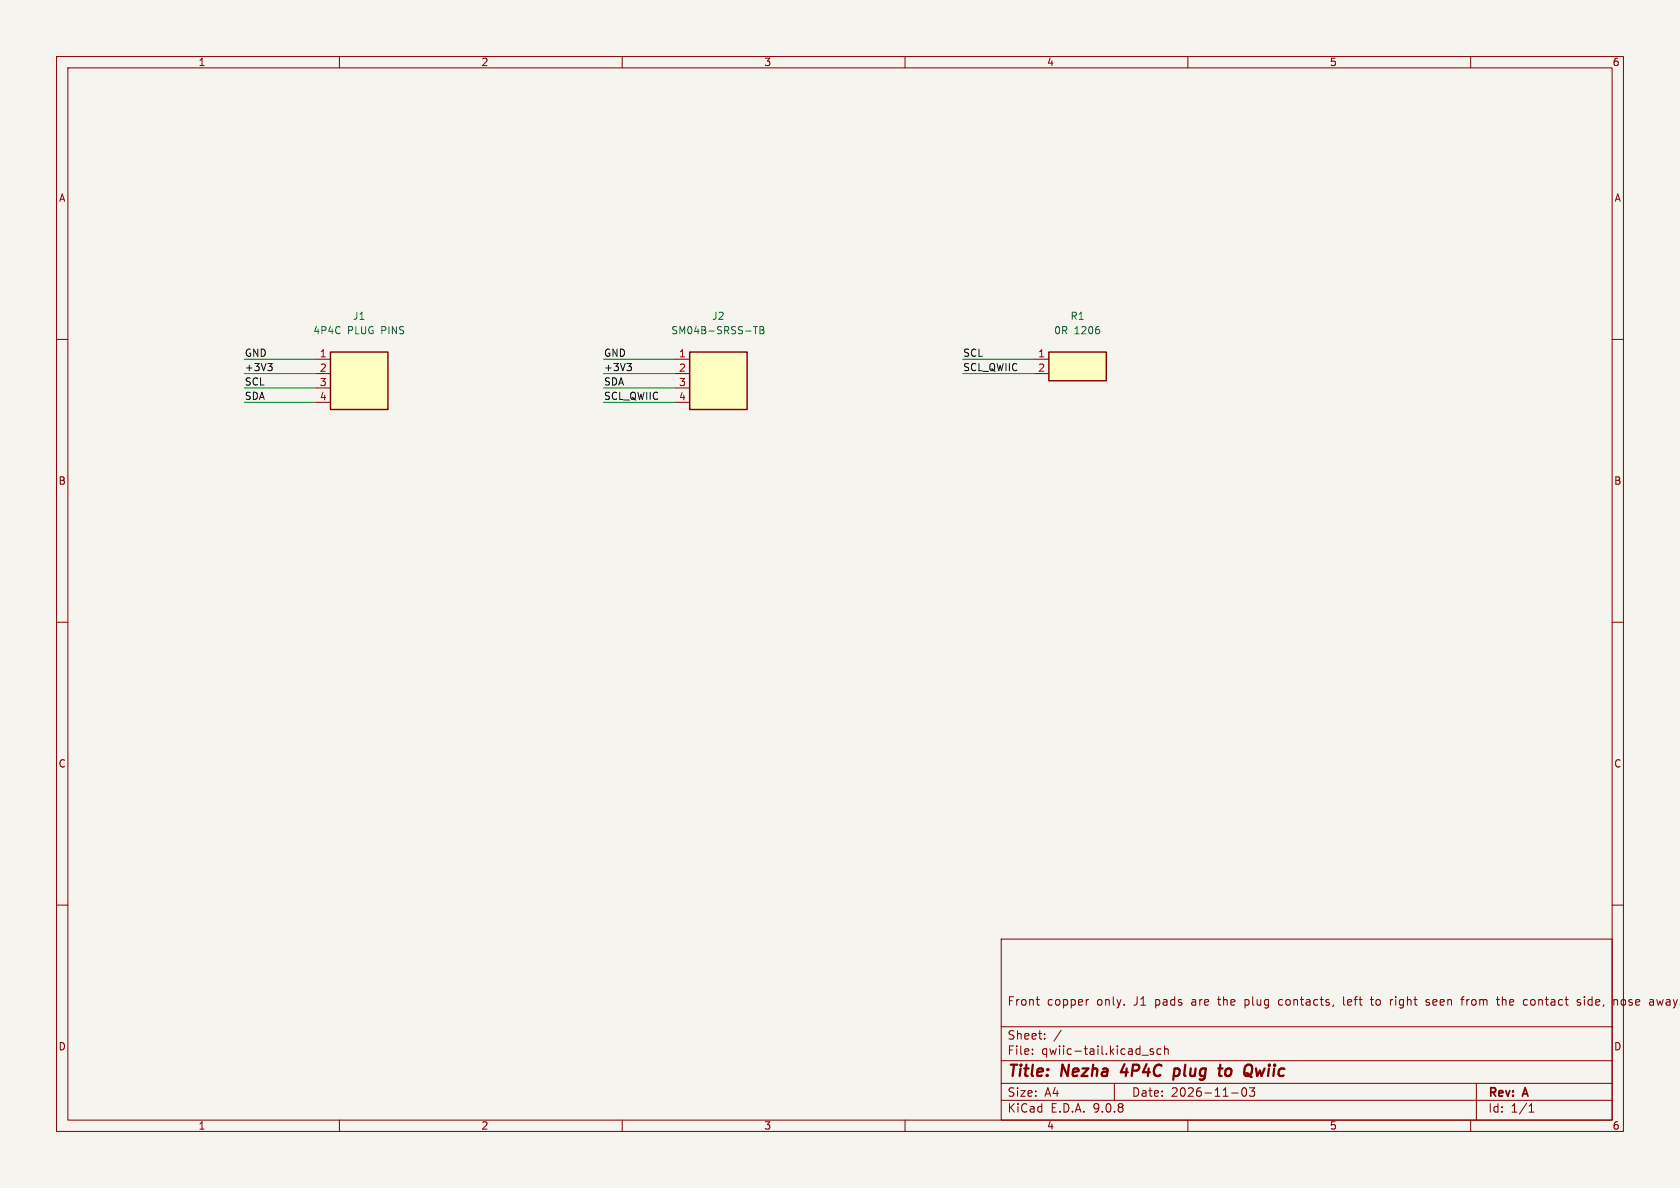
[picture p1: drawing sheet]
<svg xmlns="http://www.w3.org/2000/svg" width="297mm" height="210mm" viewBox="0 0 297 210" stroke-linecap="round" stroke-linejoin="round" font-family="sans-serif">
<path d="M0 0h297v210h-297z" fill="#f5f4ef" stroke="#f5f4ef" stroke-width=".18"/>
<g fill="none" stroke="#840000" stroke-width=".18">
<path d="M10 10h277v190h-277zM12 12h273v186h-273zM60 10v2M110 10v2M160 10v2M210 10v2M260 10v2M10 60h2M285 60h2M10 110h2M285 110h2M10 160h2"/>
<path d="M177 166h108v32h-108zM183.2 176.7h.5M183.5 177.6l.2 .1M192.5 176.7l-.3 .1M220.1 176.7v1.5M220.1 177.6l.1 .1M220.2 176.7l-.1 .1M226.3 176.7l-.3 .3v.4l.3 .3M237.5 176.2v1.3l.2 .2M242.2 176.7h.6M242.5 176.2v1.3l.3 .2M246.2 176.7l-.2 .1"/>
<path d="M252.7 176.8l-.4-.1-.2 .2 .1 .2 .5 .2v.3h-.6M258.2 176.7h.6M258.7 176.2h.1M259.3 176.7v1M259.4 176.8l-.1 .2M264.5 176.7h.6M264.8 177.6l.3 .1M265.6 176.2v1.5M265.8 176.7l-.2 .1M270.7 176.8v.8M279.4 176.8l-.4-.1-.2 .2 .1 .2 .5 .2v.3h-.6M280.1 176.2v.1"/>
<path d="M280.1 176.7v1M285 160h2M285.9 176.8l.1 .9M287.1 176.7l-.4 .1-.1 .2 .1 .6 .4 .1M292.9 176.7l.3 1 .3-.7M60 198v2M110 198v2M160 198v2M177 194.5h108M177 191.5h108M177 187.5h108M177 181.5h108"/>
<path d="M182.5 186.3v.1M182.5 185.5v.1M184.7 183.6v.1M184.7 182.8v.1M187.6 182.1l-1.3 2M197 191.5v3M201.9 186.5h1.1M203.9 185.5l-.4-.1-.2 .2 .1 .2 .5 .2v.3h-.6M205.2 185.5l-.4-.1-.3 .3v.4l.2 .2h.5M205.9 185.5l.2-.1 .4 .1v.9M205.9 184.9v1.5M210 198v2"/>
<path d="M217.7 193.2h1.2M219.7 192.4l.2-.1a.81 .81 0 0 1 .6 .6 .81 .81 0 0 1-.3 .8l-.2 .1a.81 .81 0 0 1-.3-1.4zM220.9 192.3h.9l-.5 .6 .4 .1v.7l-.2 .1h-.4l-.2-.1M260 198v2M261 191.5v6.5M270.3 196.6h.9M270.3 195.5l.4-.4v1.5"/>
</g>
<path d="M198.8 188.1l-.7 1.4h1.3M207.5 190.1l.2 .1 .6-.1M207.6 189l.2-.1 .6 .1M207.7 188.9l-.3 2M217.4 188.9a.62 .62 0 0 0-.7 .4v.7a.52 .52 0 0 0 .7 .1M222 188.9l.3 1.3 .5-.9" fill="none" stroke="#840000" stroke-width=".4"/>
<path d="M121.9 62.2h10.2v10.2h-10.2z" fill="#ffffc2"/>
<path d="M121.9 62.2h10.2v10.2h-10.2z" fill="none" stroke="#840000" stroke-width=".25"/>
<path d="M119.4 63.5h2.5M119.4 66h2.5M119.4 68.6h2.5M119.4 71.1h2.5" fill="none" stroke="#840000" stroke-width=".18"/>
<path d="M133.2 57.7h.7M133.6 57.7v1.3M134.3 57.7h.5l.2 .3-.2 .3 .2 .2 .1 .3-.3 .2h-.5zM134.3 58.3h.5" fill="none" stroke="#006464" stroke-width=".18"/>
<path d="M185.4 62.2h10.2v5.1h-10.2z" fill="#ffffc2"/>
<path d="M185.4 62.2h10.2v5.1h-10.2z" fill="none" stroke="#840000" stroke-width=".25"/>
<path d="M182.9 63.5h2.5M182.9 66h2.5" fill="none" stroke="#840000" stroke-width=".18"/>
<path d="M194.3 58.3v.6" fill="none" stroke="#006464" stroke-width=".18"/>
<path d="M58.4 62.2h10.2v10.2h-10.2z" fill="#ffffc2"/>
<path d="M58.4 62.2h10.2v10.2h-10.2z" fill="none" stroke="#840000" stroke-width=".25"/>
<path d="M55.9 63.5h2.5M55.9 66h2.5M55.9 68.6h2.5M55.9 71.1h2.5" fill="none" stroke="#840000" stroke-width=".18"/>
<path d="M47.3 64.3h.8l-.4 .4M47.9 64.7l.2 .3v.3l-.2 .2M110.8 64.3h.8l-.4 .4M111.4 64.7l.2 .3v.3l-.2 .2" fill="none" stroke="#0f0f0f" stroke-width=".18"/>
<path d="M43.2 68.6h12.7M43.2 71.1h12.7M43.2 63.5h12.7M43.2 66h12.7M106.7 68.6h12.7M106.7 71.1h12.7M106.7 63.5h12.7M106.7 66h12.7M170.2 63.5h12.7M170.2 66h12.7" fill="none" stroke="#009600" stroke-width=".18"/>
<g font-size="2.8" fill="#840000">
<text x="178" y="190.9">Title:</text>
<text x="187.7" y="190.9">Nezha</text>
<text x="199" y="190.9">4P4C</text>
<text x="209.2" y="190.9">plug</text>
<text x="218" y="190.9">to</text>
<text x="223.2" y="190.9">Qwiic</text>
</g>
<g font-size="2.1" fill="#840000">
<text x="178" y="178">Front</text>
<text x="185.1" y="178">copper</text>
<text x="194" y="178">only.</text>
<text x="200.6" y="178">J1</text>
<text x="204.5" y="178">pads</text>
<text x="211.1" y="178">are</text>
<text x="215.9" y="178">the</text>
<text x="220.7" y="178">plug</text>
<text x="226.9" y="178">contacts,</text>
<text x="238.5" y="178">left</text>
<text x="243.6" y="178">to</text>
<text x="247.1" y="178">right</text>
<text x="253.6" y="178">seen</text>
<text x="260" y="178">from</text>
<text x="266.5" y="178">the</text>
<text x="271.3" y="178">contact</text>
<text x="280.9" y="178">side,</text>
<text x="287.5" y="178">nose</text>
<text x="294" y="178">away</text>
<text x="178" y="184">Sheet:</text>
<text x="178" y="186.7">File:</text>
<text x="184.1" y="186.7">qwiic-tail.kicad_sch</text>
<text x="178" y="196.9">KiCad</text>
<text x="178" y="194.1">Size:</text>
<text x="184.7" y="194.1">A4</text>
<text x="185.7" y="196.9">E.D.A.</text>
<text x="193.3" y="196.9">9.0.8</text>
<text x="200" y="194.1">Date:</text>
<text x="207" y="194.1">2026-11-03</text>
<text x="263" y="194.3">Rev:</text>
<text x="263" y="196.9">Id:</text>
<text x="267.1" y="196.9">1/1</text>
<text x="269.4" y="194.3">A</text>
</g>
<g font-size="1.8" fill="#840000">
<text x="35" y="11.9">1</text>
<text x="85" y="11.9">2</text>
<text x="135" y="11.9">3</text>
<text x="185" y="11.9">4</text>
<text x="235" y="11.9">5</text>
<text x="285" y="11.9">6</text>
<text x="10.3" y="35.9">A</text>
<text x="285.3" y="35.9">A</text>
<text x="10.3" y="85.9">B</text>
<text x="285.3" y="85.9">B</text>
<text x="10.3" y="135.9">C</text>
<text x="285.3" y="135.9">C</text>
<text x="10.3" y="185.9">D</text>
<text x="285.3" y="185.9">D</text>
<text x="35" y="199.9">1</text>
<text x="85" y="199.9">2</text>
<text x="135" y="199.9">3</text>
<text x="185" y="199.9">4</text>
<text x="235" y="199.9">5</text>
<text x="285" y="199.9">6</text>
</g>
<g font-size="1.8" fill="#006464">
<text x="55.3" y="59.3">4P4C</text>
<text x="61.4" y="59.3">PLUG</text>
<text x="62.3" y="56.7">J1</text>
<text x="67.5" y="59.3">PINS</text>
<text x="118.6" y="59.3">SM04B-SRSS-TB</text>
<text x="125.8" y="56.7">J2</text>
<text x="186.3" y="59.3">0R</text>
<text x="189.2" y="56.7">R1</text>
<text x="189.9" y="59.3">1206</text>
</g>
<g font-size="1.8" fill="#0f0f0f">
<text x="43.2" y="63.2">GND</text>
<text x="43.2" y="65.7">+3V3</text>
<text x="106.7" y="65.7">+3V3</text>
<text x="106.7" y="63.2">GND</text>
<text x="170.2" y="65.7">SCL_QWIIC</text>
<text x="170.2" y="63.2">SCL</text>
<text x="43.2" y="70.8">SDA</text>
<text x="43.2" y="68.2">SCL</text>
<text x="106.7" y="70.8">SCL_QWIIC</text>
<text x="106.7" y="68.2">SDA</text>
</g>
<g font-size="1.8" fill="#a90000">
<text x="56.4" y="63.2">1</text>
<text x="56.4" y="65.8">2</text>
<text x="119.9" y="63.2">1</text>
<text x="119.9" y="65.8">2</text>
<text x="183.4" y="63.2">1</text>
<text x="183.4" y="65.8">2</text>
<text x="56.4" y="68.3">3</text>
<text x="56.4" y="70.9">4</text>
<text x="119.9" y="68.3">3</text>
<text x="119.9" y="70.9">4</text>
</g>
</svg>
